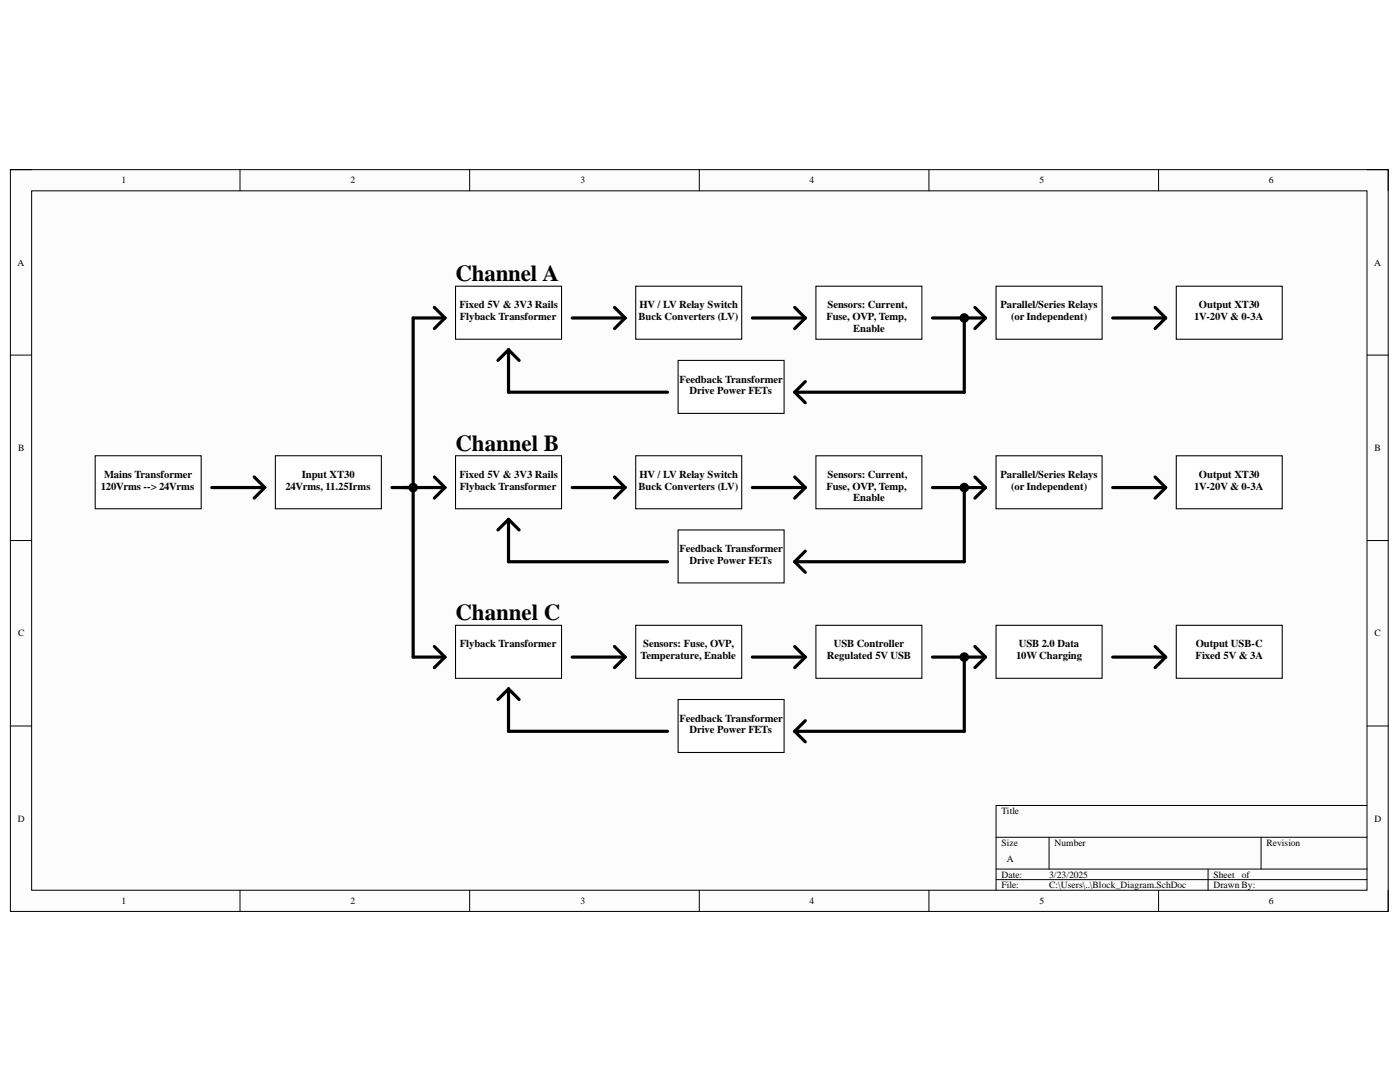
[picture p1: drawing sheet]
<svg xmlns="http://www.w3.org/2000/svg" width="279mm" height="216mm" viewBox="0 0 279 216" stroke-linecap="round" stroke-linejoin="round" font-family="sans-serif">
<path d="M2.1 33.9h274.9v148h-274.9z" fill-rule="evenodd" fill="#fffcf8"/>
<path d="M2.1 33.9h274.9v148h-274.9z" fill="none" stroke="#000" stroke-width=".2"/>
<path d="M6.3 38.1h266.5v139.5h-266.5z" fill-rule="evenodd" fill="#fffcf8"/>
<g fill="none" stroke="#000" stroke-width=".2">
<path d="M2.1 33.9h4.2M6.3 38.1h266.5v139.5h-266.5zM47.9 33.9v4.2M93.7 33.9v4.2M139.6 33.9v4.2M185.4 33.9v4.2M231.2 33.9v4.2M272.8 33.9h4.2v4.2M2.1 70.9h4.2M272.8 70.9h4.2M2.1 107.9h4.2M272.8 107.9h4.2"/>
<path d="M2.1 144.9h4.2M272.8 144.9h4.2M47.9 177.6v4.3M93.7 177.6v4.3M139.6 177.6v4.3M185.4 177.6v4.3M198.8 167.1h74M198.8 173.4h74M198.8 175.5h74M209.4 167.1v6.3M231.2 177.6v4.3M241.1 173.4v4.2"/>
<path d="M251.7 167.1v6.3M272.8 160.7h-74v16.9M277 177.6v4.3"/>
</g>
<path d="M19 90.9h21.2v10.6h-21.2z" fill-rule="evenodd" fill="#fff"/>
<path d="M19 90.9h21.2v10.6h-21.2z" fill="none" stroke="#000" stroke-width=".21"/>
<path d="M42.3 97.3h10.5M50.7 95.2l2.1 2.1M52.8 97.3l-2.1 2.1" fill="none" stroke="#000" stroke-width=".63"/>
<path d="M55 90.9h21.1v10.6h-21.1z" fill-rule="evenodd" fill="#fff"/>
<path d="M55 90.9h21.1v10.6h-21.1z" fill="none" stroke="#000" stroke-width=".21"/>
<path d="M90.9 90.9h21.2v10.6h-21.2z" fill-rule="evenodd" fill="#fff"/>
<path d="M90.9 90.9h21.2v10.6h-21.2z" fill="none" stroke="#000" stroke-width=".21"/>
<path d="M126.9 90.9h21.1v10.6h-21.1z" fill-rule="evenodd" fill="#fff"/>
<path d="M126.9 90.9h21.1v10.6h-21.1z" fill="none" stroke="#000" stroke-width=".21"/>
<path d="M162.8 90.9h21.2v10.6h-21.2z" fill-rule="evenodd" fill="#fff"/>
<path d="M162.8 90.9h21.2v10.6h-21.2z" fill="none" stroke="#000" stroke-width=".21"/>
<path d="M198.8 90.9h21.1v10.6h-21.1z" fill-rule="evenodd" fill="#fff"/>
<path d="M198.8 90.9h21.1v10.6h-21.1z" fill="none" stroke="#000" stroke-width=".21"/>
<path d="M234.7 90.9h21.2v10.6h-21.2z" fill-rule="evenodd" fill="#fff"/>
<path d="M234.7 90.9h21.2v10.6h-21.2z" fill="none" stroke="#000" stroke-width=".21"/>
<path d="M158.6 112.1h33.8" fill="none" stroke="#000" stroke-width=".63"/>
<path d="M135.3 105.7h21.2v10.6h-21.2z" fill-rule="evenodd" fill="#fff"/>
<path d="M135.3 105.7h21.2v10.6h-21.2z" fill="none" stroke="#000" stroke-width=".21"/>
<g fill="none" stroke="#000" stroke-width=".63">
<path d="M78.2 97.3h10.6M86.7 95.2l2.1 2.1M88.8 97.3l-2.1 2.1M114.2 97.3h10.6M122.6 95.2l2.2 2.1M124.8 97.3l-2.2 2.1M150.1 97.3h10.6M158.6 95.2l2.1 2.1M160.7 97.3l-2.1 2.1M186.1 97.3h10.6M192.4 97.3v14.8M194.6 95.2l2.1 2.1"/>
<path d="M196.7 97.3l-2.1 2.1M222.1 97.3h10.5M230.5 95.2l2.1 2.1M232.6 97.3l-2.1 2.1M101.5 103.6l-2.1 2.1M101.5 103.6l2.1 2.1M101.5 103.6v8.5h31.7M160.7 110l-2.1 2.1 2.1 2.1"/>
</g>
<path d="M90.9 57.1h21.2v10.6h-21.2z" fill-rule="evenodd" fill="#fff"/>
<path d="M90.9 57.1h21.2v10.6h-21.2z" fill="none" stroke="#000" stroke-width=".21"/>
<path d="M126.9 57.1h21.1v10.6h-21.1z" fill-rule="evenodd" fill="#fff"/>
<path d="M126.9 57.1h21.1v10.6h-21.1z" fill="none" stroke="#000" stroke-width=".21"/>
<path d="M162.8 57.1h21.2v10.6h-21.2z" fill-rule="evenodd" fill="#fff"/>
<path d="M162.8 57.1h21.2v10.6h-21.2z" fill="none" stroke="#000" stroke-width=".21"/>
<path d="M198.8 57.1h21.1v10.6h-21.1z" fill-rule="evenodd" fill="#fff"/>
<path d="M198.8 57.1h21.1v10.6h-21.1z" fill="none" stroke="#000" stroke-width=".21"/>
<path d="M158.6 78.3h33.8" fill="none" stroke="#000" stroke-width=".63"/>
<path d="M135.3 71.9h21.2v10.6h-21.2z" fill-rule="evenodd" fill="#fff"/>
<path d="M135.3 71.9h21.2v10.6h-21.2z" fill="none" stroke="#000" stroke-width=".21"/>
<g fill="none" stroke="#000" stroke-width=".63">
<path d="M86.7 61.3l2.1 2.2M88.8 63.5h-6.3v33.8M88.8 63.5l-2.1 2.1M101.5 69.8l-2.1 2.1M101.5 69.8l2.1 2.1M101.5 69.8v8.5h31.7M114.2 63.5h10.6M122.6 61.3l2.2 2.2M124.8 63.5l-2.2 2.1M150.1 63.5h10.6M158.6 61.3l2.1 2.2M160.7 63.5l-2.1 2.1"/>
<path d="M160.7 76.1l-2.1 2.2 2.1 2.1M186.1 63.5h10.6M192.4 63.5v14.8M194.6 61.3l2.1 2.2M196.7 63.5l-2.1 2.1M222.1 63.5h10.5M230.5 61.3l2.1 2.2M232.6 63.5l-2.1 2.1"/>
</g>
<path d="M126.9 124.8h21.1v10.5h-21.1z" fill-rule="evenodd" fill="#fff"/>
<path d="M126.9 124.8h21.1v10.5h-21.1z" fill="none" stroke="#000" stroke-width=".21"/>
<path d="M158.6 145.9h33.8" fill="none" stroke="#000" stroke-width=".63"/>
<path d="M135.3 139.6h21.2v10.5h-21.2z" fill-rule="evenodd" fill="#fff"/>
<path d="M135.3 139.6h21.2v10.5h-21.2z" fill="none" stroke="#000" stroke-width=".21"/>
<path d="M101.5 137.5l-2.1 2.1M101.5 137.5l2.1 2.1M101.5 137.5v8.4h31.7M150.1 131.1h10.6M158.6 129l2.1 2.1M160.7 131.1l-2.1 2.1M192.4 131.1v14.8M222.1 131.1h10.5M230.5 129l2.1 2.1M232.6 131.1l-2.1 2.1M160.7 143.8l-2.1 2.1 2.1 2.1" fill="none" stroke="#000" stroke-width=".63"/>
<path d="M162.8 124.8h21.2v10.5h-21.2z" fill-rule="evenodd" fill="#fff"/>
<path d="M162.8 124.8h21.2v10.5h-21.2z" fill="none" stroke="#000" stroke-width=".21"/>
<path d="M186.1 131.1h10.6M194.6 129l2.1 2.1M196.7 131.1l-2.1 2.1" fill="none" stroke="#000" stroke-width=".63"/>
<path d="M198.8 124.8h21.1v10.5h-21.1z" fill-rule="evenodd" fill="#fff"/>
<path d="M198.8 124.8h21.1v10.5h-21.1z" fill="none" stroke="#000" stroke-width=".21"/>
<path d="M234.7 124.8h21.2v10.5h-21.2z" fill-rule="evenodd" fill="#fff"/>
<path d="M234.7 124.8h21.2v10.5h-21.2z" fill="none" stroke="#000" stroke-width=".21"/>
<path d="M90.9 124.8h21.2v10.5h-21.2z" fill-rule="evenodd" fill="#fff"/>
<path d="M90.9 124.8h21.2v10.5h-21.2z" fill="none" stroke="#000" stroke-width=".21"/>
<path d="M82.5 97.3v33.8h6.3M86.7 129l2.1 2.1M88.8 131.1l-2.1 2.1" fill="none" stroke="#000" stroke-width=".63"/>
<path d="M234.7 57.1h21.2v10.6h-21.2z" fill-rule="evenodd" fill="#fff"/>
<path d="M234.7 57.1h21.2v10.6h-21.2z" fill="none" stroke="#000" stroke-width=".21"/>
<g fill="none" stroke="#000" stroke-width=".63">
<path d="M80.3 97.3h2.2M114.2 131.1h10.6M122.6 129l2.2 2.1M124.8 131.1l-2.2 2.1"/>
<circle cx="192.4" cy="63.5" r=".64"/>
<circle cx="82.5" cy="97.3" r=".63"/>
<circle cx="192.4" cy="97.3" r=".63"/>
<circle cx="192.4" cy="131.1" r=".64"/>
</g>
<g fill="#000">
<circle cx="192.4" cy="63.5" r=".64"/>
<circle cx="82.5" cy="97.3" r=".63"/>
<circle cx="192.4" cy="97.3" r=".63"/>
<circle cx="192.4" cy="131.1" r=".64"/>
</g>
<g font-size="4.6">
<text x="90.9" y="56.1">Channel A</text>
<text x="90.9" y="89.9">Channel B</text>
<text x="90.9" y="123.8">Channel C</text>
</g>
<g font-size="2.1">
<text x="91.7" y="61.5">Fixed 5V &amp; 3V3 Rails</text>
<text x="91.8" y="63.9">Flyback Transformer</text>
<text x="127.4" y="63.9">Buck Converters (LV)</text>
<text x="127.6" y="61.5">HV / LV Relay Switch</text>
<text x="164.9" y="63.9">Fuse, OVP, Temp,</text>
<text x="165.2" y="61.5">Sensors: Current,</text>
<text x="199.6" y="61.5">Parallel/Series Relays</text>
<text x="201.8" y="63.9">(or Independent)</text>
<text x="238.3" y="63.9">1V-20V &amp; 0-3A</text>
<text x="239.3" y="61.5">Output XT30</text>
<text x="170.3" y="66.2">Enable</text>
<text x="135.6" y="76.3">Feedback Transformer</text>
<text x="137.6" y="78.7">Drive Power FETs</text>
<text x="20.8" y="95.4">Mains Transformer</text>
<text x="60.2" y="95.4">Input XT30</text>
<text x="91.7" y="95.4">Fixed 5V &amp; 3V3 Rails</text>
<text x="127.6" y="95.4">HV / LV Relay Switch</text>
<text x="165.2" y="95.4">Sensors: Current,</text>
<text x="199.6" y="95.4">Parallel/Series Relays</text>
<text x="239.3" y="95.4">Output XT30</text>
<text x="20.1" y="97.7">120Vrms --&gt; 24Vrms</text>
<text x="57" y="97.7">24Vrms, 11.25Irms</text>
<text x="91.8" y="97.7">Flyback Transformer</text>
<text x="127.4" y="97.7">Buck Converters (LV)</text>
<text x="164.9" y="97.7">Fuse, OVP, Temp,</text>
<text x="170.3" y="100">Enable</text>
<text x="201.8" y="97.7">(or Independent)</text>
<text x="238.3" y="97.7">1V-20V &amp; 0-3A</text>
<text x="135.6" y="110.2">Feedback Transformer</text>
<text x="137.6" y="112.5">Drive Power FETs</text>
<text x="91.8" y="129.2">Flyback Transformer</text>
<text x="127.8" y="131.5">Temperature, Enable</text>
<text x="128.4" y="129.2">Sensors: Fuse, OVP,</text>
<text x="165" y="131.5">Regulated 5V USB</text>
<text x="166.4" y="129.2">USB Controller</text>
<text x="202.8" y="131.5">10W Charging</text>
<text x="203.3" y="129.2">USB 2.0 Data</text>
<text x="238.6" y="131.5">Fixed 5V &amp; 3A</text>
<text x="238.6" y="129.2">Output USB-C</text>
<text x="135.6" y="144">Feedback Transformer</text>
<text x="137.6" y="146.3">Drive Power FETs</text>
</g>
<g font-size="1.9">
<text x="24.3" y="36.6">1</text>
<text x="70" y="36.6">2</text>
<text x="115.9" y="36.6">3</text>
<text x="161.6" y="36.6">4</text>
<text x="207.5" y="36.6">5</text>
<text x="253.2" y="36.6">6</text>
<text x="3.5" y="53">A</text>
<text x="274.3" y="53">A</text>
<text x="3.6" y="90">B</text>
<text x="274.3" y="90">B</text>
<text x="3.6" y="127">C</text>
<text x="274.3" y="127">C</text>
<text x="3.6" y="164">D</text>
<text x="199.9" y="162.4">Title</text>
<text x="274.3" y="164">D</text>
<text x="199.9" y="168.8">Size</text>
<text x="200.9" y="171.9">A</text>
<text x="210.4" y="168.8">Number</text>
<text x="252.7" y="168.8">Revision</text>
<text x="199.9" y="175.1">Date:</text>
<text x="199.9" y="177.2">File:</text>
<text x="209.4" y="175.1">3/23/2025</text>
<text x="209.4" y="177.2">C:\Users\..\Block_Diagram.SchDoc</text>
<text x="242.2" y="175.1">Sheet</text>
<text x="242.2" y="177.2">Drawn By:</text>
<text x="247.8" y="175.1">of</text>
<text x="24.3" y="180.4">1</text>
<text x="70" y="180.4">2</text>
<text x="115.9" y="180.4">3</text>
<text x="161.6" y="180.4">4</text>
<text x="207.5" y="180.4">5</text>
<text x="253.2" y="180.4">6</text>
</g>
</svg>
